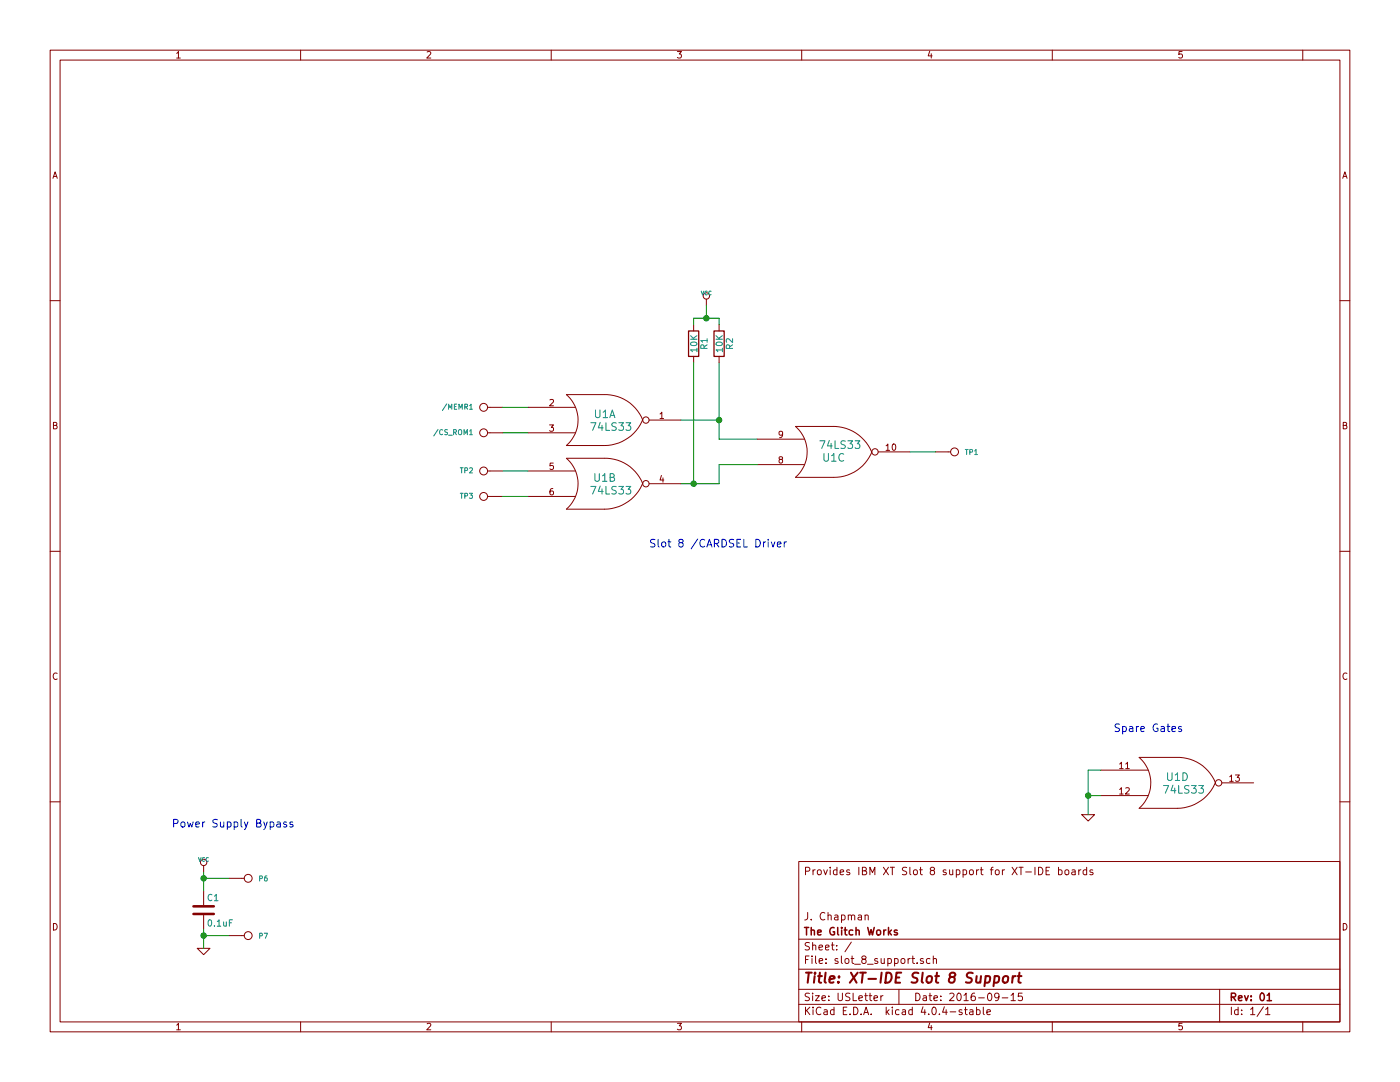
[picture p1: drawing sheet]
EESchema Schematic File Version 2
LIBS:slot_8_support-rescue
LIBS:power
LIBS:device
LIBS:transistors
LIBS:conn
LIBS:linear
LIBS:regul
LIBS:74xx
LIBS:cmos4000
LIBS:adc-dac
LIBS:memory
LIBS:xilinx
LIBS:microcontrollers
LIBS:dsp
LIBS:microchip
LIBS:analog_switches
LIBS:motorola
LIBS:texas
LIBS:intel
LIBS:audio
LIBS:interface
LIBS:digital-audio
LIBS:philips
LIBS:display
LIBS:cypress
LIBS:siliconi
LIBS:opto
LIBS:atmel
LIBS:contrib
LIBS:valves
LIBS:slot_8_support-cache
EELAYER 25 0
EELAYER END
$Descr USLetter 11000 8500
encoding utf-8
Sheet 1 1
Title "XT-IDE Slot 8 Support"
Date "2016-09-15"
Rev "01"
Comp "The Glitch Works"
Comment1 "J. Chapman"
Comment2 ""
Comment3 ""
Comment4 "Provides IBM XT Slot 8 support for XT-IDE boards"
$EndDescr
$Comp
L 74LS33 U1
U 4 1
P 9250 6150
F 0 "U1" H 9250 6200 60  0000 C CNN
F 1 "74LS33" H 9300 6100 60  0000 C CNN
F 2 "SMD_Packages:SOIC-14_N" H 9250 6150 60  0001 C CNN
F 3 "" H 9250 6150 60  0000 C CNN
	4    9250 6150
	1    0    0    -1  
$EndComp
$Comp
L 74LS33 U1
U 1 1
P 4750 3300
F 0 "U1" H 4750 3350 60  0000 C CNN
F 1 "74LS33" H 4800 3250 60  0000 C CNN
F 2 "SMD_Packages:SOIC-14_N" H 4750 3300 60  0001 C CNN
F 3 "" H 4750 3300 60  0000 C CNN
	1    4750 3300
	1    0    0    -1  
$EndComp
$Comp
L 74LS33 U1
U 2 1
P 4750 3800
F 0 "U1" H 4750 3850 60  0000 C CNN
F 1 "74LS33" H 4800 3750 60  0000 C CNN
F 2 "SMD_Packages:SOIC-14_N" H 4750 3800 60  0001 C CNN
F 3 "" H 4750 3800 60  0000 C CNN
	2    4750 3800
	1    0    0    -1  
$EndComp
$Comp
L 74LS33 U1
U 3 1
P 6550 3550
F 0 "U1" H 6550 3600 60  0000 C CNN
F 1 "74LS33" H 6600 3500 60  0000 C CNN
F 2 "SMD_Packages:SOIC-14_N" H 6550 3550 60  0001 C CNN
F 3 "" H 6550 3550 60  0000 C CNN
	3    6550 3550
	1    0    0    1   
$EndComp
Wire Wire Line
	5350 3300 5650 3300
Wire Wire Line
	5650 2850 5650 3450
Wire Wire Line
	5650 3450 5950 3450
Wire Wire Line
	5650 3800 5650 3650
Wire Wire Line
	5650 3650 5950 3650
$Comp
L CONN_1 TP1
U 1 1
P 7500 3550
F 0 "TP1" H 7580 3550 40  0000 L CNN
F 1 "CONN_1" H 7500 3605 30  0001 C CNN
F 2 "testpoints:SMD_TESTPOINT" H 7500 3550 60  0001 C CNN
F 3 "" H 7500 3550 60  0000 C CNN
	1    7500 3550
	1    0    0    -1  
$EndComp
$Comp
L CONN_1 /MEMR1
U 1 1
P 3800 3200
F 0 "/MEMR1" H 3880 3200 40  0000 L CNN
F 1 "CONN_1" H 3800 3255 30  0001 C CNN
F 2 "Wire_Pads:SolderWirePad_single_0-8mmDrill" H 3800 3200 60  0001 C CNN
F 3 "" H 3800 3200 60  0000 C CNN
	1    3800 3200
	-1   0    0    1   
$EndComp
$Comp
L CONN_1 /CS_ROM1
U 1 1
P 3800 3400
F 0 "/CS_ROM1" H 3880 3400 40  0000 L CNN
F 1 "CONN_1" H 3800 3455 30  0001 C CNN
F 2 "Wire_Pads:SolderWirePad_single_0-8mmDrill" H 3800 3400 60  0001 C CNN
F 3 "" H 3800 3400 60  0000 C CNN
	1    3800 3400
	-1   0    0    1   
$EndComp
$Comp
L CONN_1 TP2
U 1 1
P 3800 3700
F 0 "TP2" H 3880 3700 40  0000 L CNN
F 1 "CONN_1" H 3800 3755 30  0001 C CNN
F 2 "testpoints:SMD_TESTPOINT" H 3800 3700 60  0001 C CNN
F 3 "" H 3800 3700 60  0000 C CNN
	1    3800 3700
	-1   0    0    1   
$EndComp
$Comp
L CONN_1 TP3
U 1 1
P 3800 3900
F 0 "TP3" H 3880 3900 40  0000 L CNN
F 1 "CONN_1" H 3800 3955 30  0001 C CNN
F 2 "testpoints:SMD_TESTPOINT" H 3800 3900 60  0001 C CNN
F 3 "" H 3800 3900 60  0000 C CNN
	1    3800 3900
	-1   0    0    1   
$EndComp
Wire Wire Line
	3950 3200 4150 3200
Wire Wire Line
	3950 3400 4150 3400
Wire Wire Line
	3950 3700 4150 3700
Wire Wire Line
	3950 3900 4150 3900
Wire Wire Line
	7150 3550 7350 3550
$Comp
L C C1
U 1 1
P 1600 7150
F 0 "C1" H 1625 7250 50  0000 L CNN
F 1 "0.1uF" H 1625 7050 50  0000 L CNN
F 2 "Capacitors_SMD:C_1206_HandSoldering" H 1638 7000 50  0001 C CNN
F 3 "" H 1600 7150 50  0000 C CNN
	1    1600 7150
	1    0    0    -1  
$EndComp
$Comp
L R R1
U 1 1
P 5450 2700
F 0 "R1" V 5530 2700 50  0000 C CNN
F 1 "10K" V 5450 2700 50  0000 C CNN
F 2 "Resistors_SMD:R_1206_HandSoldering" V 5380 2700 50  0001 C CNN
F 3 "" H 5450 2700 50  0000 C CNN
	1    5450 2700
	1    0    0    -1  
$EndComp
$Comp
L R R2
U 1 1
P 5650 2700
F 0 "R2" V 5730 2700 50  0000 C CNN
F 1 "10K" V 5650 2700 50  0000 C CNN
F 2 "Resistors_SMD:R_1206_HandSoldering" V 5580 2700 50  0001 C CNN
F 3 "" H 5650 2700 50  0000 C CNN
	1    5650 2700
	1    0    0    -1  
$EndComp
Connection ~ 5650 3300
$Comp
L VCC #PWR4
U 1 1
P 5550 2400
F 0 "#PWR4" H 5550 2500 30  0001 C CNN
F 1 "VCC" H 5550 2500 30  0000 C CNN
F 2 "" H 5550 2400 60  0000 C CNN
F 3 "" H 5550 2400 60  0000 C CNN
	1    5550 2400
	1    0    0    -1  
$EndComp
Wire Wire Line
	5350 3800 5650 3800
Wire Wire Line
	5450 2850 5450 3800
Connection ~ 5450 3800
Wire Wire Line
	5450 2550 5450 2500
Wire Wire Line
	5450 2500 5650 2500
Wire Wire Line
	5650 2500 5650 2550
Wire Wire Line
	5550 2400 5550 2500
Connection ~ 5550 2500
$Comp
L VCC #PWR1
U 1 1
P 1600 6850
F 0 "#PWR1" H 1600 6950 30  0001 C CNN
F 1 "VCC" H 1600 6950 30  0000 C CNN
F 2 "" H 1600 6850 60  0000 C CNN
F 3 "" H 1600 6850 60  0000 C CNN
	1    1600 6850
	1    0    0    -1  
$EndComp
$Comp
L GND-RESCUE-slot_8_support #PWR2
U 1 1
P 1600 7450
F 0 "#PWR2" H 1600 7450 30  0001 C CNN
F 1 "GND" H 1600 7380 30  0001 C CNN
F 2 "" H 1600 7450 60  0000 C CNN
F 3 "" H 1600 7450 60  0000 C CNN
	1    1600 7450
	1    0    0    -1  
$EndComp
Wire Wire Line
	1600 7300 1600 7450
Wire Wire Line
	1600 7000 1600 6850
$Comp
L GND-RESCUE-slot_8_support #PWR3
U 1 1
P 8550 6400
F 0 "#PWR3" H 8550 6400 30  0001 C CNN
F 1 "GND" H 8550 6330 30  0001 C CNN
F 2 "" H 8550 6400 60  0000 C CNN
F 3 "" H 8550 6400 60  0000 C CNN
	1    8550 6400
	1    0    0    -1  
$EndComp
Wire Wire Line
	8550 6400 8550 6050
Wire Wire Line
	8550 6050 8650 6050
Wire Wire Line
	8650 6250 8550 6250
Connection ~ 8550 6250
$Comp
L CONN_1 P6
U 1 1
P 1950 6900
F 0 "P6" H 2030 6900 40  0000 L CNN
F 1 "CONN_1" H 1950 6955 30  0001 C CNN
F 2 "Wire_Pads:SolderWirePad_single_0-8mmDrill" H 1950 6900 60  0001 C CNN
F 3 "" H 1950 6900 60  0000 C CNN
	1    1950 6900
	1    0    0    -1  
$EndComp
$Comp
L CONN_1 P7
U 1 1
P 1950 7350
F 0 "P7" H 2030 7350 40  0000 L CNN
F 1 "CONN_1" H 1950 7405 30  0001 C CNN
F 2 "Wire_Pads:SolderWirePad_single_0-8mmDrill" H 1950 7350 60  0001 C CNN
F 3 "" H 1950 7350 60  0000 C CNN
	1    1950 7350
	1    0    0    -1  
$EndComp
Wire Wire Line
	1800 7350 1600 7350
Connection ~ 1600 7350
Wire Wire Line
	1800 6900 1600 6900
Connection ~ 1600 6900
Text Notes 5100 4300 0    60   ~ 0
Slot 8 /CARDSEL Driver
Text Notes 1350 6500 0    60   ~ 0
Power Supply Bypass
Text Notes 8750 5750 0    60   ~ 0
Spare Gates
$EndSCHEMATC
